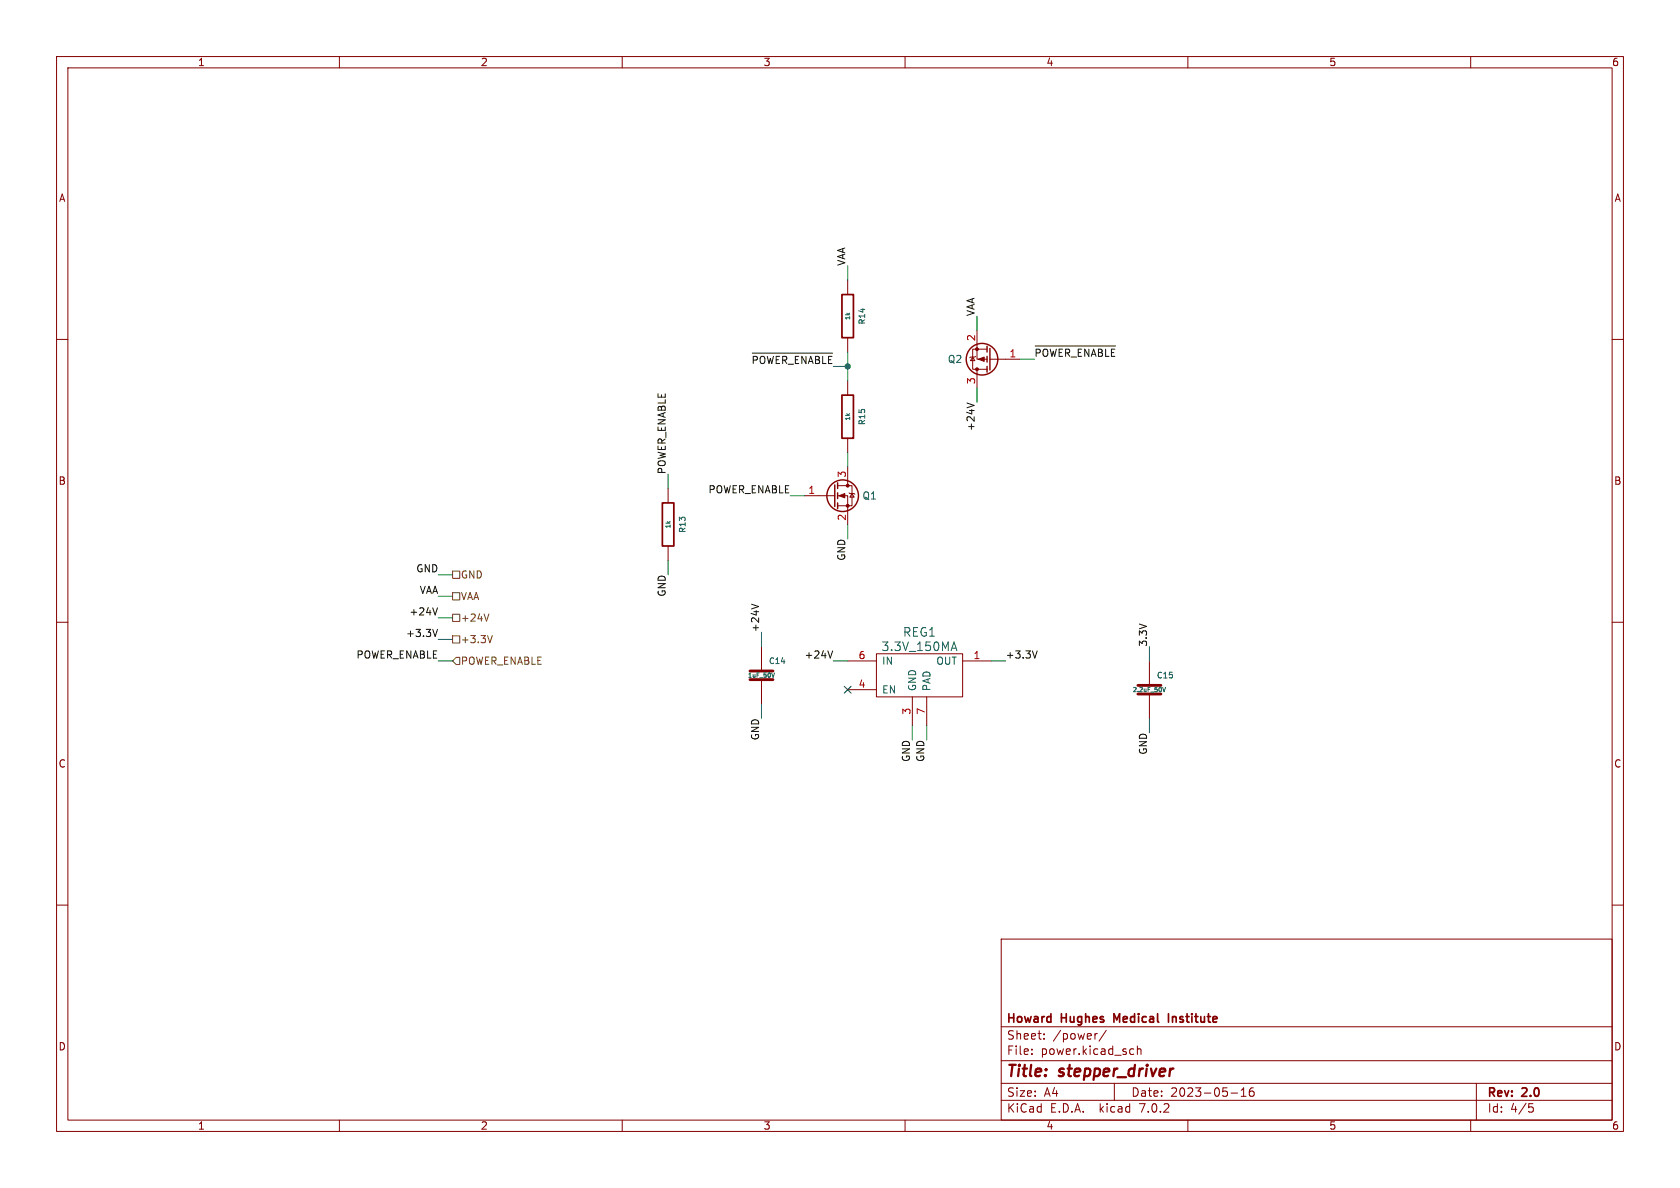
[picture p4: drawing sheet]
<svg xmlns="http://www.w3.org/2000/svg" width="297mm" height="210mm" viewBox="0 0 297 210" stroke-linecap="round" stroke-linejoin="round" font-family="sans-serif">
<g fill="none" stroke="#840000" stroke-width=".18">
<path d="M10 10h277v190h-277zM12 12h273v186h-273zM60 10v2M110 10v2M160 10v2M210 10v2M260 10v2M10 60h2M149.9 49.5v2.6M149.9 59.7v2.5M172.7 58.4v5.1h1.8M285 60h2"/>
<path d="M149.9 67.3v2.6M149.9 77.5v2.5M172 63.1l.3 .7h-.7zM172.5 63l-.2 .1h-.7l-.2 .1M172.7 65.3v3.3M174.5 61.7h-2.5v3.6h2.5M175 63.5h5.3M118.1 86.4v2.5M118.1 96.5v2.6M142.2 87.6h5.4M148.1 87.6h1.8v5.1M148.1 85.9h2.5v3.5h-2.5"/>
<path d="M149.9 82.6v3.3M150.1 87.1l.1 .1h.8l.1 .2M150.6 87.2l.4 .7h-.8zM10 110h2M134.6 114.3v4.3M149.9 116.8h5M154.9 115.6h15.3v7.6h-15.3zM170.2 116.8h5.1M203.2 116.8v4.4M285 110h2M134.6 120.1v4.4M149.9 121.9h5"/>
<path d="M161.3 123.2v5.1M163.8 123.2v5.1M203.2 122.7v4.3M10 160h2M285 160h2M177 166h108v32h-108zM60 198v2M110 198v2M160 198v2M177 194.5h108M177 191.5h108M177 187.5h108"/>
<path d="M177 181.5h108M182.4 186.3v.1M182.4 185.5v.1M184.6 183.6v.1M184.6 182.8v.1M194 182.7l-.3 .1M195.6 182.1l-1.3 2M197 191.5v3M200 185.4l.4 .1M200.4 186.3l-.4 .1M201.1 185.5l.2-.1 .3 .1 .1 .9M201.1 184.9v1.5"/>
<path d="M210 198v2M217.6 193.2h1.2M219.4 193.8h.9M219.4 192.7l.5-.4v1.5M221.6 192.3a.59 .59 0 0 0-.7 .6v.6l.1 .2 .4 .1 .2-.1 .1-.5-.1-.3h-.5l-.2 .3M260 198v2M261 191.5v6.5M270.3 195.1h.7M270.4 195.7h.4l.3 .3-.2 .5-.5 .1"/>
</g>
<path d="M148.8 52.1h2.1v7.6h-2.1zM148.8 69.9h2.1v7.6h-2.1zM117.1 88.9h2v7.6h-2zM206.6 179.2v1.5" fill="none" stroke="#840000" stroke-width=".3"/>
<path d="M136.9 119l-.2 .7M168.3 114.6h.7M168.7 113.5l.5 1.5M205.5 121.5l.3 .8 .2-.8" fill="none" stroke="#006464" stroke-width=".18"/>
<path d="M132.6 118.6h4.1M132.6 120.1h4.1M201.2 122.7h4M201.2 121.2h4" fill="none" stroke="#840000" stroke-width=".51"/>
<g fill="none" stroke="#840000" stroke-width=".25">
<path d="M174.5 61.2v1M174.5 63v1M174.5 64.8v1M175 61.6v3.8M147.6 85.7v3.8M148.1 85.3v1.1M148.1 87.1v1M148.1 88.9v1"/>
<circle cx="173.6" cy="63.5" r="2.79"/>
<circle cx="149" cy="87.6" r="2.79"/>
</g>
<g fill="#840000" stroke="#840000" stroke-width=".18">
<path d="M173 63.5l1-.4v.8z"/>
<path d="M148.3 87.6l1.1-.4v.8z"/>
<circle cx="172.7" cy="61.7" r=".25"/>
<circle cx="172.7" cy="65.3" r=".25"/>
<circle cx="149.9" cy="89.4" r=".25"/>
<circle cx="149.9" cy="85.9" r=".25"/>
</g>
<path d="M80 104.8h1.3v1.2h-1.3zM80 101h1.3v1.2h-1.3zM80 108.6h1.3v1.3h-1.3zM80 112.4h1.3v1.3h-1.3zM80.6 116.2h.7v1.3h-.7l-.6-.7zM86.4 108.5l-.4 1.3M87 112.3l-.4 1.3" fill="none" stroke="#725600" stroke-width=".18"/>
<path d="M133 62.4h14.2M170.9 71.2l1.3 .5M183 61.2h14.2M76.5 111.3l.4 1.2 .4-1.2M77.3 107.4l-.4 1.3M132.8 106.8l1.3 .4M147.2 115.1l-.4 1.2M183.4 115.1l-.5 1.2" fill="none" stroke="#0f0f0f" stroke-width=".18"/>
<g fill="none" stroke="#009600" stroke-width=".18">
<path d="M149.9 47v2.5M172.7 55.9v2.5M149.9 62.2v5.1M172.7 68.6v2.5M180.3 63.5h2.6M118.1 83.8v2.6M118.1 99.1v2.5M139.7 87.6h2.5M149.9 80v2.6M149.9 92.7v2.6M77.5 113h2.5M77.5 109.2h2.5"/>
<path d="M77.5 116.8h2.5M77.5 101.6h2.5M77.5 105.4h2.5M134.6 111.8v2.5M147.3 116.8h2.6M175.3 116.8h2.5M203.2 114.3v2.5M134.6 124.5v2.5M161.3 128.3v2.5M163.8 128.3v2.5M203.2 127v2.5"/>
</g>
<path d="M149.3 121.3l1.2 1.2M150.5 121.3l-1.2 1.2" fill="none" stroke="#000084" stroke-width=".18"/>
<circle cx="149.9" cy="64.8" r=".46" fill="#009600" stroke="#009600" stroke-width=".18"/>
<g font-size="2.8" fill="#840000">
<text x="178" y="190.8">Title:</text>
<text x="187.4" y="190.8">stepper_driver</text>
</g>
<g font-size="2.1" fill="#006464">
<text x="159.6" y="112.7">REG1</text>
<text x="155.8" y="115.3">3.3V_150MA</text>
</g>
<g font-size="2.1" fill="#840000">
<text x="178" y="183.9">Sheet:</text>
<text x="178" y="181.1">Howard</text>
<text x="186.2" y="183.9">/power/</text>
<text x="187.7" y="181.1">Hughes</text>
<text x="197.5" y="181.1">Medical</text>
<text x="207.6" y="181.1">Institute</text>
<text x="178" y="186.6">File:</text>
<text x="184" y="186.6">power.kicad_sch</text>
<text x="178" y="196.8">KiCad</text>
<text x="178" y="194">Size:</text>
<text x="184.6" y="194">A4</text>
<text x="185.7" y="196.8">E.D.A.</text>
<text x="194.4" y="196.8">kicad</text>
<text x="200" y="194">Date:</text>
<text x="201.5" y="196.8">7.0.2</text>
<text x="206.9" y="194">2023-05-16</text>
<text x="263" y="194.2">Rev:</text>
<text x="263" y="196.8">Id:</text>
<text x="267" y="196.8">4/5</text>
<text x="269.2" y="194.2">2.0</text>
</g>
<g font-size="1.8" fill="#840000">
<text x="35" y="11.8">1</text>
<text x="85" y="11.8">2</text>
<text x="135" y="11.8">3</text>
<text x="185" y="11.8">4</text>
<text x="235" y="11.8">5</text>
<text x="285" y="11.8">6</text>
<text x="10.4" y="35.8">A</text>
<text x="285.4" y="35.8">A</text>
<text x="10.3" y="85.8">B</text>
<text x="285.3" y="85.8">B</text>
<text x="10.3" y="135.8">C</text>
<text x="285.3" y="135.8">C</text>
<text x="10.3" y="185.8">D</text>
<text x="285.3" y="185.8">D</text>
<text x="35" y="199.8">1</text>
<text x="85" y="199.8">2</text>
<text x="135" y="199.8">3</text>
<text x="185" y="199.8">4</text>
<text x="235" y="199.8">5</text>
<text x="285" y="199.8">6</text>
</g>
<g font-size="1.8" fill="#0f0f0f">
<text x="149.5" y="47" transform="rotate(-90 149.5 47)">VAA</text>
<text x="172.4" y="55.9" transform="rotate(-90 172.4 55.9)">VAA</text>
<text x="182.9" y="63.2">~{POWER_ENABLE}</text>
<text x="172.4" y="76.3" transform="rotate(-90 172.4 76.3)">+24V</text>
<text x="117.8" y="83.8" transform="rotate(-90 117.8 83.8)">POWER_ENABLE</text>
<text x="125.1" y="87.3">POWER_ENABLE</text>
<text x="73.5" y="101.3">GND</text>
<text x="149.5" y="99.2" transform="rotate(-90 149.5 99.2)">GND</text>
<text x="74.1" y="105.1">VAA</text>
<text x="117.8" y="105.6" transform="rotate(-90 117.8 105.6)">GND</text>
<text x="71.7" y="112.7">+3.3V</text>
<text x="72.3" y="108.9">+24V</text>
<text x="134.3" y="111.8" transform="rotate(-90 134.3 111.8)">+24V</text>
<text x="62.9" y="116.5">POWER_ENABLE</text>
<text x="142.1" y="116.5">+24V</text>
<text x="177.8" y="116.5">+3.3V</text>
<text x="202.9" y="114.3" transform="rotate(-90 202.9 114.3)">3.3V</text>
<text x="134.3" y="131" transform="rotate(-90 134.3 131)">GND</text>
<text x="160.9" y="134.8" transform="rotate(-90 160.9 134.8)">GND</text>
<text x="163.5" y="134.8" transform="rotate(-90 163.5 134.8)">GND</text>
<text x="202.9" y="133.5" transform="rotate(-90 202.9 133.5)">GND</text>
</g>
<text font-size="1.8" fill="#009600" x="132.7" y="64.4">~{POWER_ENABLE}</text>
<g font-size="1.8" fill="#006464">
<text x="167.5" y="64.3">Q2</text>
<text x="152.4" y="88.5">Q1</text>
<text x="156" y="117.7">IN</text>
<text x="165.4" y="117.7">OUT</text>
<text x="156" y="122.7">EN</text>
<text x="162.1" y="122.2" transform="rotate(-90 162.1 122.2)">GND</text>
<text x="164.7" y="122.2" transform="rotate(-90 164.7 122.2)">PAD</text>
</g>
<g font-size="1.8" fill="#a90000">
<text x="172.5" y="60.4" transform="rotate(-90 172.5 60.4)">2</text>
<text x="178.4" y="63.2">1</text>
<text x="172.5" y="68" transform="rotate(-90 172.5 68)">3</text>
<text x="142.8" y="87.4">1</text>
<text x="149.6" y="84.5" transform="rotate(-90 149.6 84.5)">3</text>
<text x="149.6" y="92.1" transform="rotate(-90 149.6 92.1)">2</text>
<text x="151.7" y="116.6">6</text>
<text x="172.1" y="116.6">1</text>
<text x="151.7" y="121.7">4</text>
<text x="161" y="126.4" transform="rotate(-90 161 126.4)">3</text>
<text x="163.6" y="126.4" transform="rotate(-90 163.6 126.4)">7</text>
</g>
<g font-size="1.8" fill="#725600">
<text x="81.5" y="106.2">VAA</text>
<text x="81.5" y="102.4">GND</text>
<text x="81.5" y="110">+24V</text>
<text x="81.5" y="113.9">+3.3V</text>
<text x="81.5" y="117.7">POWER_ENABLE</text>
</g>
<g font-size="1.4" fill="#006464">
<text x="153.1" y="57.4" transform="rotate(-90 153.1 57.4)">R14</text>
<text x="153.1" y="75.2" transform="rotate(-90 153.1 75.2)">R15</text>
<text x="121.3" y="94.3" transform="rotate(-90 121.3 94.3)">R13</text>
<text x="135.9" y="117.5">C14</text>
<text x="204.4" y="120.1">C15</text>
</g>
<g font-size="1.1" fill="#006464">
<text x="150.4" y="56.7" transform="rotate(-90 150.4 56.7)">1k</text>
<text x="150.4" y="74.4" transform="rotate(-90 150.4 74.4)">1k</text>
<text x="118.7" y="93.5" transform="rotate(-90 118.7 93.5)">1k</text>
<text x="132.1" y="120">1uF_50V</text>
<text x="200.2" y="122.5">2.2uF_50V</text>
</g>
</svg>
